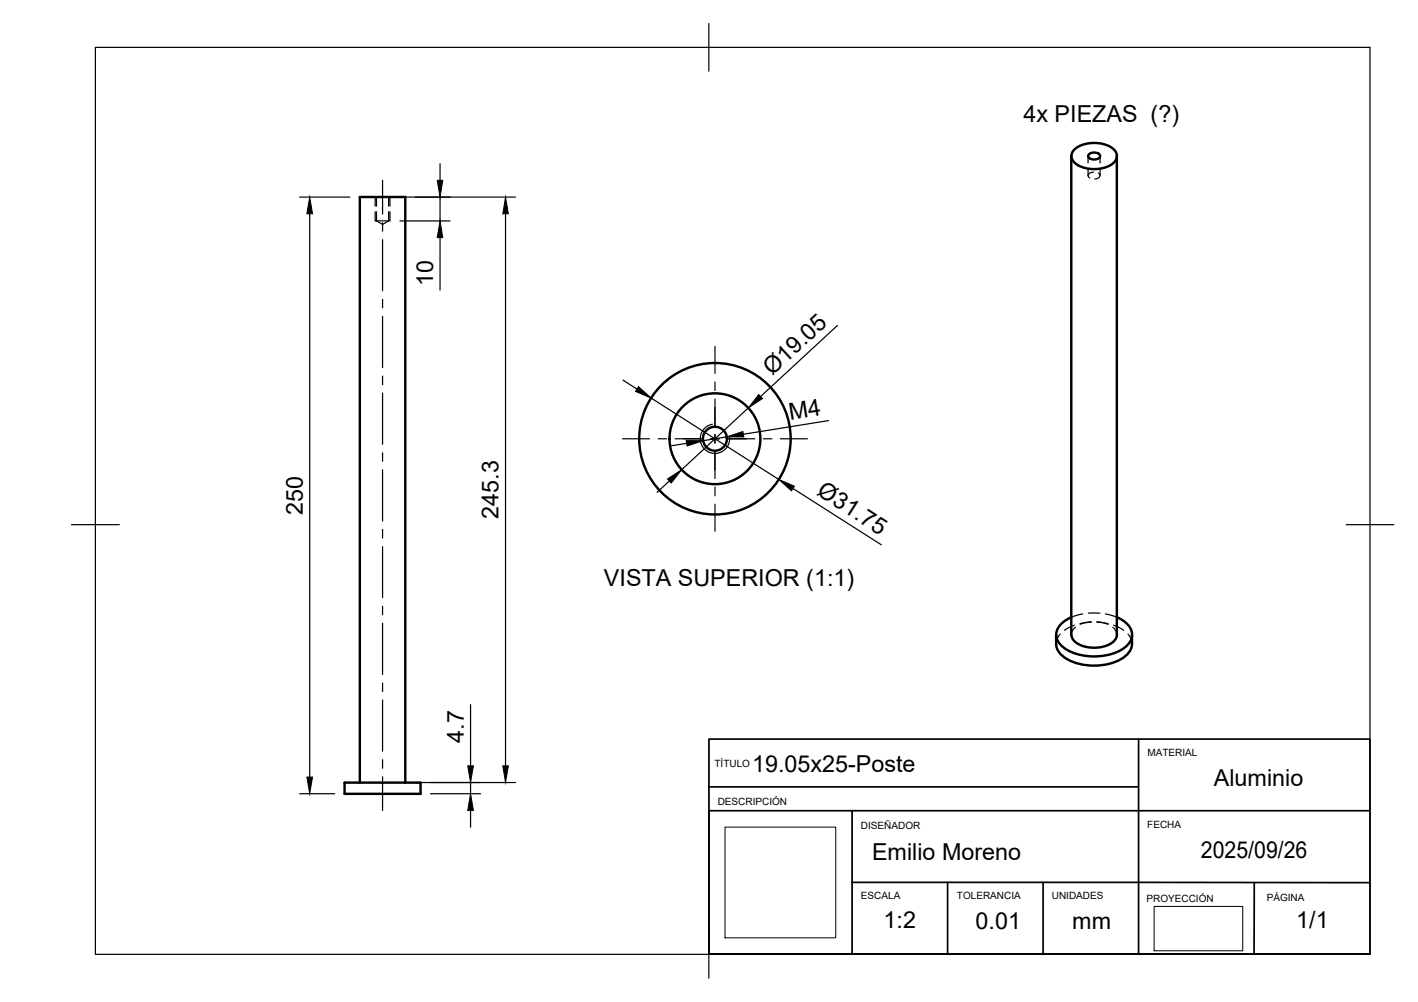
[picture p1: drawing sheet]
<svg xmlns="http://www.w3.org/2000/svg" width="297mm" height="210mm" viewBox="0 0 297 210" stroke-linecap="round" stroke-linejoin="round" font-family="sans-serif">
<!-- layer: Visible -->
<g fill="none" stroke="#000" stroke-width=".51">
<path d="M224.4 32.7v100.3M225.2 31.2a7.1 7.1 0 0 1 8 0 1.96 1.96 0 0 1 .7 1.9 1.96 1.96 0 0 1-1.3 1.5 7.2 7.2 0 0 1-7.4-.4 1.84 1.84 0 0 1 0-3zM228 32.4a1.54 1.54 0 0 1 2.5 .3 1.45 1.45 0 0 1-2.6 0zM234 32.7v100.3M221.2 133a4.3 4.3 0 0 0 1.6 4.6 12 12 0 0 0 12.8 0 3.5 3.5 0 0 0 1.5-2.7v-1.9M224.4 133a3.2 3.2 0 0 0 2.9 2.5 6.4 6.4 0 0 0 6.3-1.5l.4-1M224.4 129.3a4.4 4.4 0 0 0-3.1 3.8 4.4 4.4 0 0 0 2.8 3.4 12.1 12.1 0 0 0 11.6-1 3.1 3.1 0 0 0-.1-5.3l-1.6-.9M72.2 163.9h15.9v2.4h-15.9zM75.4 163.9v-122.6h9.5v122.6"/>
<circle cx="149.8" cy="91.9" r="2.51"/>
<circle cx="149.8" cy="91.9" r="9.5"/>
<circle cx="149.8" cy="91.9" r="15.9"/>
</g>
<!-- layer: Hidden -->
<g fill="none" stroke="#000" stroke-width=".25">
<path d="M227.9 32.7v1.4M227.9 35.3v1.5M229.1 36.1a.8 .8 0 0 0-.9 .2 .8 .8 0 0 0-.1 .8l.2 .2M230.1 36.3a.62 .62 0 0 1 .3 .7 .62 .62 0 0 1-.7 .4l-.4 .1M230.4 32.7v1.4M230.4 35.3v1.5M78.6 46.3h3.1M78.9 44.4v1.9l1.2 .7 1.3-.7v-1.9M78.9 41.3v1.9M81.4 41.3v1.9M222.1 132.9l-.5 .6-.4 1.4M225.1 131l-2.1 1.1"/>
<path d="M225.3 131.4l-.7 .9-.2 .7M226.8 128.6l-2.4 .7M228 128.5h2.4M228.6 130.3l-2.4 .4M228.6 130.3l-1.2 .1-1.1 .4M229.8 130.3l2.3 .4M229.8 130.3l1.2 .1 1.1 .4M231.5 128.6l2.5 .7M233.1 131.4l.7 .9 .2 .7M233.3 131l2.1 1.1M236.3 132.8l.5 .7 .3 1.4"/>
</g>
<!-- layer: Hidden Narrow -->
<path d="M78.6 41.3v1.9M78.6 44.4v1.9M81.7 41.3v1.9M81.7 44.4v1.9" fill="none" stroke="#000" stroke-width=".25"/>
<!-- layer: Visible Narrow -->
<path d="M149.2 88.9a3.1 3.1 0 0 0-2.5 3.5 3.1 3.1 0 0 0 3.6 2.5 3.1 3.1 0 0 0 2.5-3.5" fill="none" stroke="#000" stroke-width=".25"/>
<!-- layer: BORDER -->
<path d="M20 9.9h267v190h-267zM148.5 4.9v10M15 109.9h10M282 109.9h10M148.5 194.9v10" fill="none" stroke="#000" stroke-width=".25"/>
<!-- layer: TITLEBLOCK -->
<path d="M148.5 154.8h138.5v45h-138.5zM238.5 154.8v45M148.5 169.8h30v30h-30zM148.5 164.8h90M178.5 169.8h108.5M178.5 184.8l108.5 .1M198.5 184.8v15M218.5 184.8v15M262.7 184.9v15" fill="none" stroke="#000" stroke-width=".36"/>
<path d="M151.9 173.3h23.2v23.2h-23.2zM241.8 189.9h18.5v9.3h-18.5z" fill="none" stroke="#000" stroke-width=".21"/>
<!-- layer: Smart Centers -->
<g fill="none" stroke="#000" stroke-width=".25">
<path d="M80.1 37.8v7M80.1 46.6v1.8M80.1 50.2v10.7M80.1 62.7v1.8M80.1 66.3v10.7M80.1 78.8v1.8M149.8 72.6v5.6M80.1 82.4v10.7M80.1 94.9v1.7M80.1 98.4v10.7M130.4 91.9h5.7M137.9 91.9h1.7"/>
<path d="M141.4 91.9h5.7M148.9 91.9h1.8M149.8 80v1.8M149.8 83.6v5.6M149.8 91v1.8M149.8 94.6v5.7M152.4 91.9h5.7M159.9 91.9h1.8M163.5 91.9h5.6M80.1 110.9v1.8M80.1 114.5v10.7M149.8 102.1v1.7"/>
<path d="M149.8 105.6v5.7M80.1 127v1.8M80.1 130.6v10.7M80.1 143.1v1.8M80.1 146.6v10.8M80.1 159.1v1.8M80.1 162.7v7.1"/>
</g>
<!-- layer: FD_Dimensions -->
<g fill="none" stroke="#000" stroke-width=".25">
<path d="M92.2 34.3v3.5M62.8 41.3h10.5M64.9 44.8v118M83.8 41.3h24.2M83.8 46.3h10.5M92.2 41.3v5M92.2 49.8v11M105.9 44.8v115.6M130.5 79.6l2.9 1.9M175.4 68.2l-16.1 14.9M136.4 83.4l26.8 17M143.8 92.9l-3.4 .5"/>
<path d="M152.3 91.5l-5 .8M156.8 85.4l-14 13M173.6 88.1l-17.9 2.9M140.2 100.8l-2.6 2.3M166.1 102.3l18.5 11.8M98.6 147.6v12.8M62.8 166.3h7.3M87 163.9h21M90.2 166.3h10.5M98.6 163.9v2.4M98.6 169.8v3.5"/>
</g>
<g fill="#000" stroke="#000" stroke-width=".21">
<path d="M91.6 37.8h1.2l-.6 3.5zM64.9 41.3l.6 3.5h-1.2zM92.2 46.3l.6 3.5h-1.2zM105.9 41.3l.6 3.5h-1.2zM133.8 81l2.6 2.4-3.3-1.4zM143.7 92.3h3.6l-3.4 1.1zM152.3 91.5l3.3-1.1 .2 1.1zM158.9 82.6l.8 .9-2.9 1.9zM139.8 100.3l3-1.9-2.2 2.8zM163.2 100.4l3.2 1.4-.6 1zM64.3 162.8h1.2l-.6 3.5zM98.6 166.3l.6 3.5h-1.2z"/>
<path d="M98 160.4h1.2l-.6 3.5zM105.3 160.4h1.2l-.6 3.5z"/>
</g>
<g font-size="4.9">
<text x="214.4" y="25.6">4x PIEZAS (?)</text>
<text x="90.7" y="59.9" transform="rotate(-90 90.7 59.9)">10</text>
<text x="161.7" y="78.8" transform="rotate(-43 161.7 78.8)">Ø19.05</text>
<text x="165.5" y="88" transform="rotate(-9 165.5 88)">M4</text>
<text x="63.4" y="107.8" transform="rotate(-90 63.4 107.8)">250</text>
<text x="170.9" y="103.6" transform="rotate(32 170.9 103.6)">Ø31.75</text>
<text x="104.4" y="108.7" transform="rotate(-90 104.4 108.7)">245.3</text>
<text x="126.5" y="122.8">VISTA SUPERIOR (1:1)</text>
<text x="97.2" y="155.6" transform="rotate(-90 97.2 155.6)">4.7</text>
<text x="157.5" y="161.7">19.05x25-Poste</text>
<text x="254.3" y="164.8">Aluminio</text>
<text x="251.6" y="179.7">2025/09/26</text>
<text x="182.7" y="180.1">Emilio Moreno</text>
<text x="185.1" y="194.4">1:2</text>
<text x="204.4" y="194.5">0.01</text>
<text x="224.6" y="194.6">mm</text>
<text x="271.5" y="194.5">1/1</text>
</g>
<g font-size="2.1">
<text x="149.7" y="160.6">TÍTULO</text>
<text x="240.3" y="158.3">MATERIAL</text>
<text x="150.3" y="168.7">DESCRIPCIÓN</text>
<text x="180.3" y="173.7">DISEÑADOR</text>
<text x="240.3" y="173.4">FECHA</text>
<text x="180.3" y="188.4">ESCALA</text>
<text x="200.4" y="188.4">TOLERANCIA</text>
<text x="220.3" y="188.4">UNIDADES</text>
<text x="240.2" y="188.9">PROYECCIÓN</text>
<text x="265.3" y="188.7">PÁGINA</text>
</g>
</svg>
